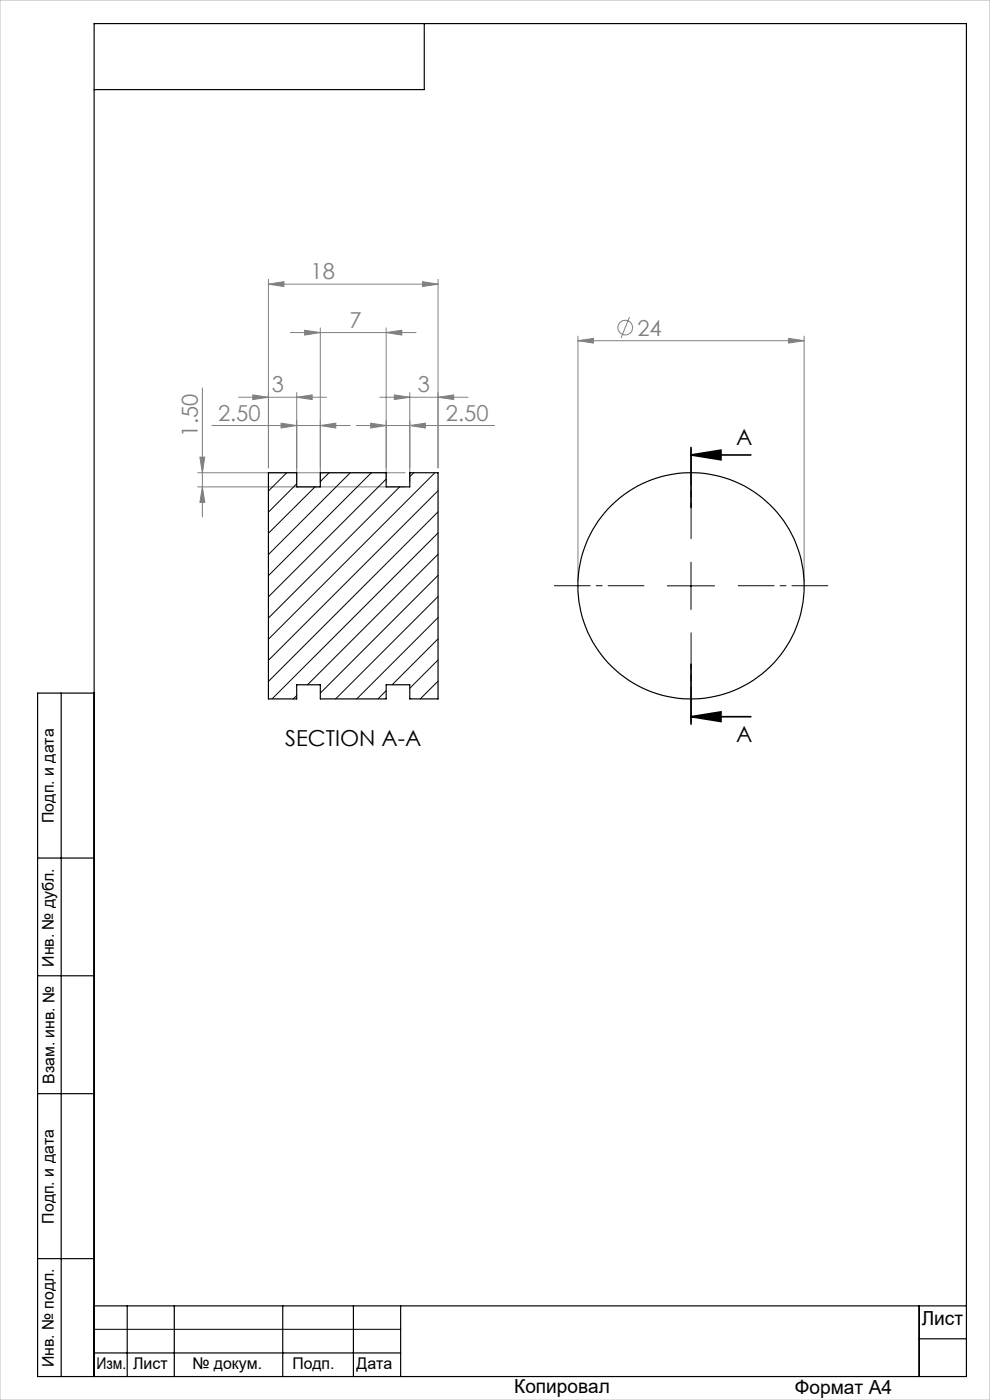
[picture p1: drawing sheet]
<svg xmlns="http://www.w3.org/2000/svg" width="210mm" height="297mm" viewBox="0 0 210 297" stroke-linecap="round" stroke-linejoin="round" font-family="sans-serif">
<g fill="none" stroke="#808080" stroke-width=".21">
<path d="M56.9 59.3v40M89.6 59.8l3.3 .5-3.3 .5zM92.9 59.3v40M56.9 60.3l3.3-.5v1zM56.9 60.3h36M61.6 70.6h26.7M64.6 70.1l3.3 .5-3.3 .5zM67.9 69.6v32.7M81.9 70.6l3.3-.5v1zM81.9 69.6v32.7M122.6 72.3l3.3-.5v1zM122.6 71.3v52"/>
<path d="M122.6 72.3h48M133.5 67.3l-1.8 4.4M167.3 71.8l3.3 .5-3.3 .5zM170.6 71.3v52M42.4 97h1l-.5 3.3zM42.9 82.3v27.3M44.9 90.3h29.4M50.6 84.3h18.7M53.6 83.8l3.3 .5-3.3 .5zM59.6 89.8l3.3 .5-3.3 .5zM62.9 84.3l3.3-.5v1zM62.9 83.3v19"/>
<path d="M67.9 90.3l3.3-.5v1zM75.6 90.3h29.3M78.6 89.8l3.3 .5-3.3 .5zM80.6 84.3h18.7M83.6 83.8l3.3 .5-3.3 .5zM86.9 90.3l3.3-.5v1zM86.9 83.3v19M92.9 84.3l3.3-.5v1zM41.9 100.3h44M41.9 103.3h44M42.9 103.3l.5 3.3h-1z"/>
<circle cx="132.6" cy="69.5" r="1.56"/>
</g>
<path d="M146.6 96.5l6.3-1v2zM146.6 96.5h12.7M146.6 94.9v12.7M146.6 152l6.3-1v2.1zM146.6 140.9v12.7M146.6 152h12.7" fill="none" stroke="#000" stroke-width=".35"/>
<path d="M146.6 114.3v-19M136.6 124.3h-19M146.6 134.3v19M156.6 124.3h19" fill="none" stroke="#000" stroke-width=".21" stroke-dasharray="15.2 1.3 1.3 1.3" stroke-dashoffset="7.6"/>
<path d="M146.6 119.3v10M141.6 124.3h10M20 282h65" fill="none" stroke="#000" stroke-width=".21"/>
<g fill="none" stroke="#000" stroke-width=".25">
<path d="M90 5v14h-70M13 147v145M20 147h-12v145h197v-287h-185v287M8 182h12M8 207h12M8 232h12M8 267h12M20 277h185M27 277v15M37 277v15M60 277v15M75 277v15"/>
<path d="M85 277v15M195 277v15M20 287h65M195 284h10"/>
</g>
<path d="M0 0h210v297h-210z" fill="none" stroke="#c0c0c0" stroke-width=".21"/>
<path d="M146.6 96.5l6.3-1v2zM146.6 152l6.3-1v2.1z" fill="#000"/>
<g fill="#808080">
<path d="M62.9 84.3l3.3-.5v1zM53.6 83.8l3.3 .5-3.3 .5zM67.9 90.3l3.3-.5v1zM59.6 89.8l3.3 .5-3.3 .5zM86.9 90.3l3.3-.5v1zM78.6 89.8l3.3 .5-3.3 .5z"/>
<path d="M122.6 72.3l3.3-.5v1zM167.3 71.8l3.3 .5-3.3 .5zM56.9 60.3l3.3-.5v1zM89.6 59.8l3.3 .5-3.3 .5z"/>
<path d="M92.9 84.3l3.3-.5v1zM83.6 83.8l3.3 .5-3.3 .5zM81.9 70.6l3.3-.5v1zM64.6 70.1l3.3 .5-3.3 .5z"/>
<path d="M42.4 97h1l-.5 3.3zM42.9 103.3l.5 3.3h-1z"/>
</g>
<g fill="none" stroke="#000" stroke-width=".25">
<path d="M56.9 100.3h6v3h5v-3h14v3h5v-3h6v48h-6v-3h-5v3h-14v-3h-5v3h-6z"/>
<circle cx="146.6" cy="124.3" r="24"/>
</g>
<g fill="none" stroke="#000" stroke-width=".21">
<path d="M60.8 100.3l-3.9 3.9M62.9 102.7l-6 6M66.8 103.3l-9.9 9.8M69.8 100.3l-1.9 1.9M74.3 100.3l-17.4 17.3M78.8 100.3l-21.9 21.8M81.9 101.6l-25 25M84.8 103.3l-27.9 27.8M87.8 100.3l-.9 .8M92.3 100.3l-35.4 35.3M92.9 104.1l-36 36M92.9 108.6l-36 36"/>
<path d="M92.9 113.1l-35.2 35.2M92.9 117.6l-27.7 27.7M92.9 122.1l-25 24.9M92.9 126.5l-21.7 21.8M92.9 131l-17.2 17.3M92.9 135.5l-9.7 9.8M62.9 147.6l-.7 .7M81.9 146.5l-1.7 1.8M92.9 140l-6 6M92.9 144.5l-3.8 3.8"/>
</g>
<g font-size="4.7" fill="#808080">
<text x="65.9" y="59.2">18</text>
<text x="74.1" y="69.5">7</text>
<text x="135.2" y="71.2">24</text>
<text x="57.7" y="83.2">3</text>
<text x="88.7" y="83.2">3</text>
<text x="46.3" y="89.2">2.50</text>
<text x="94.6" y="89.2">2.50</text>
<text x="41.9" y="92.6" transform="rotate(-90 41.9 92.6)">1.50</text>
</g>
<g font-size="4.7">
<text x="156.1" y="94.3">A</text>
<text x="60.5" y="158.3">SECTION A-A</text>
<text x="156.1" y="157.4">A</text>
</g>
<g font-size="4.1">
<text x="195.5" y="281.2">Лист</text>
<text x="109.1" y="295.6">Копировал</text>
<text x="168.6" y="295.7">Формат А4</text>
</g>
<g font-size="3.4">
<text x="11.4" y="174.6" transform="rotate(-90 11.4 174.6)">Подп. и дата</text>
<text x="11.4" y="205.1" transform="rotate(-90 11.4 205.1)">Инв. № дубл.</text>
<text x="11.6" y="229.9" transform="rotate(-90 11.6 229.9)">Взам. инв. №</text>
<text x="11.4" y="259.6" transform="rotate(-90 11.4 259.6)">Подп. и дата</text>
<text x="11.4" y="290" transform="rotate(-90 11.4 290)">Инв. № подл.</text>
<text x="20.4" y="290.4">Изм.</text>
<text x="28.2" y="290.4">Лист</text>
<text x="40.8" y="290.4">№ докум.</text>
<text x="62" y="290.4">Подп.</text>
<text x="75.6" y="290.4">Дата</text>
</g>
</svg>
